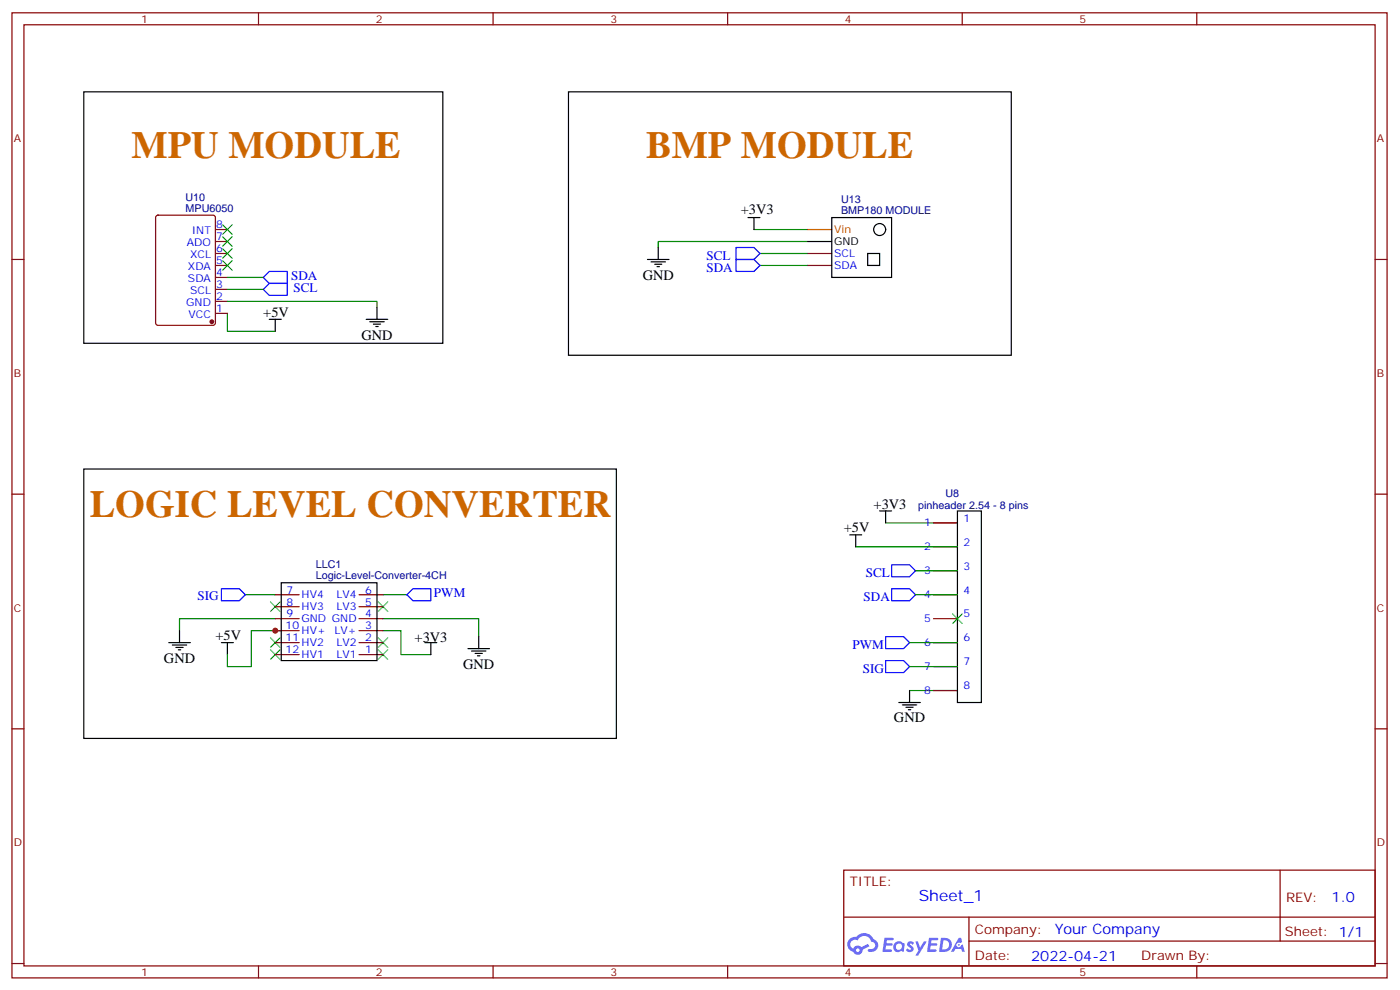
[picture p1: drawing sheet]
<svg xmlns="http://www.w3.org/2000/svg" width="413mm" height="292mm" viewBox="0 0 413 292" stroke-linecap="round" stroke-linejoin="round" font-family="sans-serif">
<g fill="none" stroke="#870000" stroke-width=".35">
<path d="M3.5 3.8h405.4v284.3h-405.4zM7.1 7.3h398.2v277.3h-398.2zM76.2 3.8v3.5M145.3 3.8v3.5M214.5 3.8v3.5M283.6 3.8v3.5M352.8 3.8v3.5M3.5 76.4h3.6M405.3 76.4h3.6M3.5 145.6h3.6M405.3 145.6h3.6M3.5 214.7h3.6"/>
<path d="M405.3 214.7h3.6M248.7 256.4h156.6v28.2h-156.6zM377.3 256.4v20.9M248.7 270.2h156.5M285.6 277.3h119.6M285.6 270.2v14.1M3.5 283.9h3.6M76.2 284.6v3.5M145.3 284.6v3.5M214.5 284.6v3.5M283.6 284.6v3.5M352.8 284.6v3.5"/>
<path d="M405.3 283.9h3.6"/>
</g>
<g fill="#5487ff">
<path d="M267.7 277.5a1.22 1.22 0 0 1 1.7 .3l-.4 .6a.47 .47 0 0 0-.3-.4 .47 .47 0 0 0-.5 .2l.1 .2a1.14 1.14 0 0 1 .8 1.7 1.14 1.14 0 0 1-1.9 0l-.2-.2 .5-.5 .7 .4a.29 .29 0 0 0 .3-.2 .29 .29 0 0 0-.2-.4 1.04 1.04 0 0 1-.6-1.7z"/>
<path d="M260.7 276.3h2.4l.3 .2-.2 .5h-1.8l-.1 .9h1.5l.3 .4-.3 .3h-1.6l-.2 1.1 1.7 .1 .2 .3-.2 .3h-2.6z"/>
<path d="M273.8 276.3h2.4l.3 .2-.1 .5h-1.8l-.2 .9h1.6l.3 .4-.4 .3h-1.6l-.1 1.1 1.7 .1 .2 .3-.2 .3h-2.6z"/>
<path d="M282.6 276.3h.7l.3 1.2-.6 .4a.69 .69 0 0 0-1 .2 .69 .69 0 0 0 .4 1 .69 .69 0 0 0 .9-.6l.5-.3 .6 2.2h-.8l-.2-.8h-1.8l-.5 .8h-.8z"/>
<path d="M269.8 277.4h.8l.6 1.8 1.1-1.8h.9l-2.6 4.2h-.8l.9-1.6z"/>
<path d="M277.4 276.3l-.6 4.1h1.3a2.11 2.11 0 0 0 2.5-2.1 2.11 2.11 0 0 0-2.5-2zM278.1 277a1.39 1.39 0 0 1 1.7 1.4 1.39 1.39 0 0 1-1.8 1.3h-.3z"/>
<path d="M263.7 277.9a1.54 1.54 0 0 0-.1 2.2 1.54 1.54 0 0 0 2.2 .1l.6 .2 .3-2.3-.2-.2h-.4a1.49 1.49 0 0 0-2.4 0zM264 278.9a.94 .94 0 0 1 1.8 0 .94 .94 0 0 1-1.8 0z"/>
<path d="M250.4 276.7a2.18 2.18 0 0 0 1.1 3.7 1.44 1.44 0 0 0 1.6 .9 1.44 1.44 0 0 0 1.2-1.5l2-1-.5-.7-1.9 .9a1.47 1.47 0 0 0-2.4 .5 1.39 1.39 0 0 1-.7-2 1.39 1.39 0 0 1 2-.4 2.12 2.12 0 0 1 2.2-1.3 2.12 2.12 0 0 1 1.9 1.7 1.14 1.14 0 0 1 1.1 1.4 1.14 1.14 0 0 1-1.7 .7 .43 .43 0 0 0-.5 .4 .43 .43 0 0 0 .4 .5 1.98 1.98 0 0 0 2.5-1.3 1.98 1.98 0 0 0-1.2-2.5 3.1 3.1 0 0 0-5.3-.7l-.9 .1zM252.3 280a.55 .55 0 0 1 1.1 0 .55 .55 0 0 1-1.1 0z"/>
<circle cx="282.6" cy="278.4" r=".26"/>
</g>
<g fill="none" stroke="#000" stroke-width=".35">
<path d="M24.7 27.1h105.8v74h-105.8zM167.6 27.1h130.5v77.6h-130.5zM190.9 76.4h6.3M191.9 77.2h4.2M193 77.9h2.1M193.7 78.6h.7M194 72.9v3.5M220.5 64.1h3.5M222.2 64.1v3.5M238.1 71.2h7.1M245.2 64.1h17.6v17.6h-17.6zM255.8 74.7h3.5v3.5h-3.5z"/>
<path d="M79.4 94.1h3.5M81.1 94.1v3.5M107.9 94.1h6.4M109 94.8h4.2M110.1 95.5h2.1M110.8 96.2h.7M111.1 90.6v3.5M24.7 138.2h157v79.4h-157zM250.5 157.6h3.5M252.2 157.6v3.5M259.3 150.5h3.5M261.1 150.5v3.6"/>
<path d="M282.2 150.5h7.1v56.5h-7.1zM82.9 171.7h28.2v22.9h-28.2zM49.7 189.3h6.4M50.8 190h4.2M51.9 190.7h2.1M52.6 191.5h.7M52.9 185.8v3.5M65.3 189.3h3.5M67 189.3v3.6M125.2 189.3h3.6M127 189.3v3.6M137.9 191.1h6.4"/>
<path d="M139 191.8h4.2M140.1 192.5h2.1M140.8 193.2h.7M141.1 187.6v3.5M264.9 207h6.4M266 207.7h4.2M267.1 208.4h2.1M267.8 209.1h.7M268.1 203.4v3.6"/>
<circle cx="259.3" cy="67.6" r="1.76"/>
</g>
<g fill="none" stroke="#008700" stroke-width=".35">
<path d="M222.2 67.6h15.9M224 74.7h14.1M224 78.2h14.1M238.1 71.2h-44.1v1.7M67 92.3v5.3h14.1M67 88.8h44.1v1.8M67 85.3h10.6M67 81.7h10.6M261.1 154.1h21.1M72.3 175.2h8.8M112.9 175.2h7M252.2 161.1h30"/>
<path d="M269.9 175.2h12.3M269.9 168.2h12.3M81.1 182.3h-28.2v3.5M82.9 185.8h-8.8v10.6h-7.1v-3.5M112.9 185.8h5.3v7.1h8.8M112.9 182.3h28.2v5.3M268.1 196.4h14.1M268.1 189.3h14.1M268.1 203.4h14.1"/>
</g>
<path d="M217 76.4h5.2l1.8 1.8-1.8 1.8h-5.2zM217 72.9h5.2l1.8 1.8-1.8 1.7h-5.2zM77.6 81.7l1.8-1.7h5.3v3.5h-5.3zM77.6 85.3l1.8-1.8h5.3v3.5h-5.3zM65.3 173.5h5.3l1.7 1.7-1.7 1.8h-5.3zM119.9 175.2l1.8-1.7h5.3v3.5h-5.3zM262.8 173.5h5.3l1.8 1.7-1.8 1.8h-5.3zM262.8 166.4h5.3l1.8 1.8-1.8 1.7h-5.3zM261.1 187.6h5.2l1.8 1.7-1.8 1.8h-5.2zM261.1 194.6h5.2l1.8 1.8-1.8 1.8h-5.2z" fill="none" stroke="#00f" stroke-width=".35"/>
<g fill="none" stroke="#870000" stroke-width=".35">
<path d="M46.1 63.6l.5-.2h16.2l.6 .4 .1 31.3-.5 .7h-16.4l-.7-.4v-31.3zM63.5 67.6h3.5M63.5 71.2h3.5M63.5 74.7h3.5M63.5 78.2h3.5M238.1 74.7h7.1M238.1 78.2h7.1M63.5 81.7h3.5M63.5 85.3h3.5M63.5 88.8h3.5M63.5 92.3h3.5M275.2 154.1h7"/>
<path d="M81.1 178.8h7.1M81.1 175.2h7.1M105.8 178.8h7.1M105.8 175.2h7.1M275.2 175.2h7M275.2 161.1h7M275.2 168.2h7M81.1 192.9h7.1M81.1 189.3h7.1M81.1 185.8h7.1M81.1 182.3h7.1M105.8 192.9h7.1"/>
<path d="M105.8 189.3h7.1M105.8 185.8h7.1M105.8 182.3h7.1M275.2 189.3h7M275.2 182.3h7M275.2 196.4h7M275.2 203.4h7"/>
</g>
<circle cx="62.4" cy="94.8" r=".53" fill="#870000" stroke="#870000" stroke-width=".35"/>
<g fill="none" stroke="#3c3" stroke-width=".35">
<path d="M65.6 76.8l2.8 2.8M65.6 73.3l2.8 2.8M65.6 69.7l2.8 2.9M65.6 66.2l2.8 2.8M68.4 76.8l-2.8 2.8M68.4 73.3l-2.8 2.8M68.4 69.7l-2.8 2.9M68.4 66.2l-2.8 2.8M79.7 177.3l2.8 2.9M82.5 177.3l-2.8 2.9M111.5 177.3l2.8 2.9M114.3 177.3l-2.8 2.9"/>
<path d="M79.7 187.9l2.8 2.8M79.7 191.5l2.8 2.8M82.5 187.9l-2.8 2.8M82.5 191.5l-2.8 2.8M111.5 191.5l2.8 2.8M111.5 187.9l2.8 2.8M114.3 191.5l-2.8 2.8M114.3 187.9l-2.8 2.8M280.8 180.9l2.8 2.8M283.6 180.9l-2.8 2.8"/>
</g>
<path d="M238.1 67.6h7.1" fill="none" stroke="#f00" stroke-width=".35"/>
<circle cx="81.1" cy="185.8" r=".88" fill="#c00"/>
<g font-size="11.3" fill="#c60">
<text x="38.8" y="46.5">MPU MODULE</text>
<text x="190.5" y="46.5">BMP MODULE</text>
<text x="26.5" y="152.3">LOGIC LEVEL CONVERTER</text>
</g>
<text font-size="4.6" fill="#00f" x="270.8" y="265.4">Sheet_1</text>
<g font-size="4.2">
<text x="218.4" y="62.9">+3V3</text>
<text x="189.4" y="82.4">GND</text>
<text x="77.6" y="93.4">+5V</text>
<text x="106.5" y="100.1">GND</text>
<text x="257.5" y="149.8">+3V3</text>
<text x="248.7" y="156.9">+5V</text>
<text x="63.5" y="188.6">+5V</text>
<text x="122.2" y="189">+3V3</text>
<text x="48.3" y="195.3">GND</text>
<text x="136.5" y="197.1">GND</text>
<text x="263.5" y="212.6">GND</text>
</g>
<g font-size="4.2" fill="#00f">
<text x="392.5" y="265.6">1.0</text>
<text x="310.9" y="275.2">Your Company</text>
<text x="304" y="283">2022-04-21</text>
</g>
<g font-size="3.9" fill="#00f">
<text x="208.2" y="76.6">SCL</text>
<text x="85.8" y="82.4">SDA</text>
<text x="208.2" y="80.1">SDA</text>
<text x="86.5" y="85.9">SCL</text>
<text x="255.2" y="169.9">SCL</text>
<text x="58.2" y="176.9">SIG</text>
<text x="127.9" y="176">PWM</text>
<text x="254.6" y="177">SDA</text>
<text x="251.3" y="191.1">PWM</text>
<text x="254.3" y="198.2">SIG</text>
</g>
<g font-size="3.9" fill="#800">
<text x="250.5" y="260.9">TITLE:</text>
<text x="379.1" y="265.6">REV:</text>
<text x="287.4" y="275.1">Company:</text>
<text x="378.7" y="275.8">Sheet: 1/1</text>
<text x="287.4" y="282.8">Date:</text>
<text x="336.4" y="282.9">Drawn By:</text>
</g>
<g font-size="3.2" fill="#800">
<text x="41.6" y="6.8">1</text>
<text x="110.8" y="6.8">2</text>
<text x="179.9" y="6.8">3</text>
<text x="249.1" y="6.8">4</text>
<text x="318.2" y="6.8">5</text>
<text x="4.1" y="41.9">A</text>
<text x="405.9" y="41.9">A</text>
<text x="4.1" y="111">B</text>
<text x="405.9" y="111">B</text>
<text x="4.1" y="180.2">C</text>
<text x="405.9" y="180.2">C</text>
<text x="4.1" y="249.3">D</text>
<text x="405.9" y="249.3">D</text>
<text x="41.6" y="287.6">1</text>
<text x="110.8" y="287.6">2</text>
<text x="179.9" y="287.6">3</text>
<text x="249.1" y="287.6">4</text>
<text x="318.2" y="287.6">5</text>
</g>
<g font-size="3.2" fill="#000080">
<text x="54.7" y="59.1">U10</text>
<text x="247.9" y="59.8">U13</text>
<text x="54.7" y="62.3">MPU6050</text>
<text x="247.9" y="63">BMP180 MODULE</text>
<text x="270.7" y="149.9">pinheader 2.54 - 8 pins</text>
<text x="278.7" y="146.3">U8</text>
<text x="93.1" y="167.3">LLC1</text>
<text x="93.1" y="170.5">Logic-Level-Converter-4CH</text>
</g>
<g font-size="3.2" fill="#00f">
<text x="56.5" y="69">INT</text>
<text x="63.7" y="67.3">8</text>
<text x="63.7" y="70.8">7</text>
<text x="55.1" y="72.6">ADO</text>
<text x="56" y="76.1">XCL</text>
<text x="63.7" y="74.3">6</text>
<text x="63.7" y="77.9">5</text>
<text x="245.9" y="75.7">SCL</text>
<text x="55.4" y="79.6">XDA</text>
<text x="55.4" y="83.1">SDA</text>
<text x="63.7" y="81.4">4</text>
<text x="245.9" y="79.3">SDA</text>
<text x="56" y="86.7">SCL</text>
<text x="63.7" y="84.9">3</text>
<text x="63.7" y="88.4">2</text>
<text x="54.9" y="90.2">GND</text>
<text x="55.6" y="93.7">VCC</text>
<text x="63.7" y="92">1</text>
<text x="272.4" y="155.1">1</text>
<text x="284" y="153.7">1</text>
<text x="284" y="160.8">2</text>
<text x="272.4" y="162.2">2</text>
<text x="284" y="167.8">3</text>
<text x="272.4" y="169.2">3</text>
<text x="84.4" y="174.9">7</text>
<text x="84.4" y="178.4">8</text>
<text x="88.9" y="176.3">HV4</text>
<text x="88.9" y="179.8">HV3</text>
<text x="99.2" y="179.8">LV3</text>
<text x="99.2" y="176.3">LV4</text>
<text x="107.6" y="178.4">5</text>
<text x="107.6" y="174.9">6</text>
<text x="272.4" y="176.3">4</text>
<text x="284" y="174.9">4</text>
<text x="84.2" y="185.5">10</text>
<text x="84.4" y="181.9">9</text>
<text x="88.9" y="183.3">GND GND</text>
<text x="107.6" y="185.5">3</text>
<text x="107.6" y="181.9">4</text>
<text x="272.4" y="183.3">5</text>
<text x="284" y="181.9">5</text>
<text x="84.2" y="189">11</text>
<text x="88.9" y="186.9">HV+</text>
<text x="88.9" y="190.4">HV2</text>
<text x="98.6" y="186.9">LV+</text>
<text x="99.2" y="190.4">LV2</text>
<text x="107.6" y="189">2</text>
<text x="272.4" y="190.4">6</text>
<text x="284" y="189">6</text>
<text x="84.2" y="192.5">12</text>
<text x="88.9" y="193.9">HV1</text>
<text x="99.2" y="193.9">LV1</text>
<text x="107.6" y="192.5">1</text>
<text x="272.4" y="197.4">7</text>
<text x="284" y="196">7</text>
<text x="284" y="203.1">8</text>
<text x="272.4" y="204.5">8</text>
</g>
<text font-size="3.2" fill="#f00" x="245.9" y="68.7">Vin</text>
<text font-size="3.2" x="245.9" y="72.2">GND</text>
</svg>
